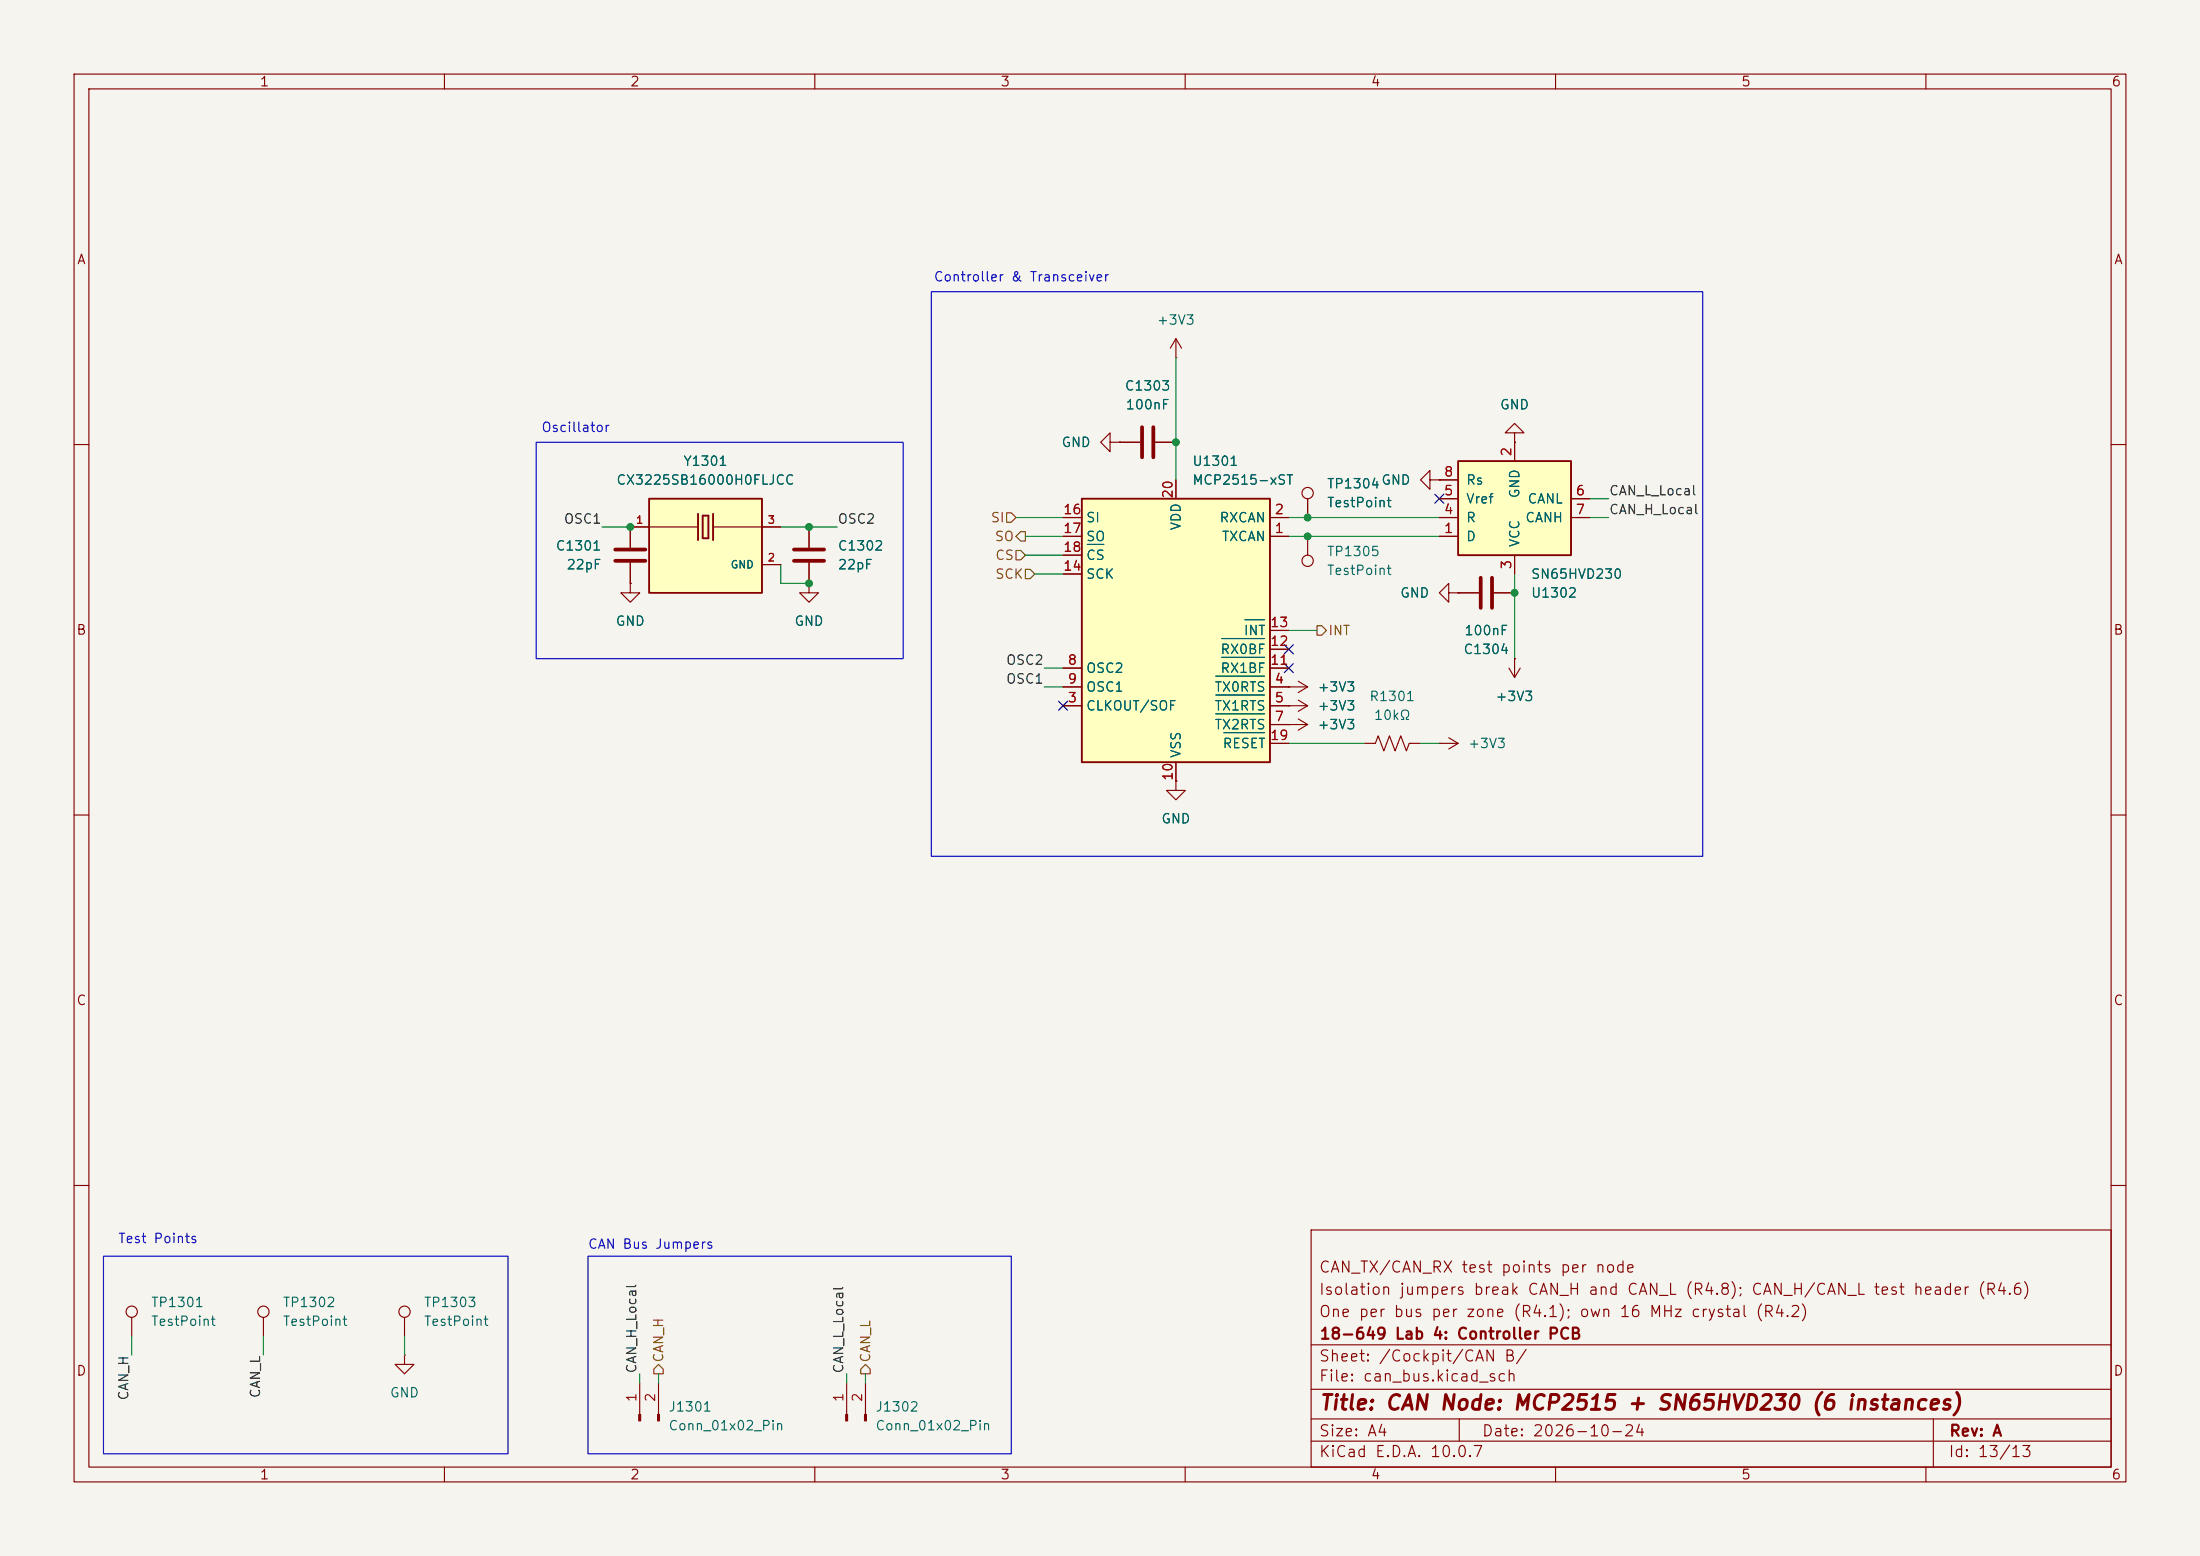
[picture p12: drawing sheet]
<svg xmlns="http://www.w3.org/2000/svg" width="297mm" height="210mm" viewBox="0 0 297 210" stroke-linecap="round" stroke-linejoin="round" font-family="sans-serif">
<path d="M0 0h297v210h-297z" fill="#f5f4ef" stroke="#f5f4ef" stroke-width=".14"/>
<g fill="none" stroke="#840000" stroke-width=".15">
<path d="M10 10h277v190h-277zM12 12h273v186h-273zM60 10v2M110 10v2M160 10v2M210 10v2M260 10v2M10 60h2M285 60h2M10 110h2M285 110h2M10 160h2"/>
<path d="M177 166h108v32h-108zM285 160h2M60 198v2M110 198v2M160 198v2M177 194.5h108M177 191.5h108M177 187.5h108M177 181.5h108M197 191.5v3M210 198v2M260 198v2"/>
<path d="M261 191.5v6.5"/>
</g>
<path d="M87.6 67.3h15.3v12.7h-15.3z" fill="#ffffc2"/>
<path d="M87.6 67.3h15.3v12.7h-15.3zM94.2 69.3v3.6M94.9 69.6h.7v3h-.7zM96.3 69.3v3.6" fill="none" stroke="#840000" stroke-width=".25"/>
<g fill="none" stroke="#840000" stroke-width=".15">
<path d="M85.1 71.1h9.1M96.3 71.1h9.1M102.9 76.2h2.5M176.5 72.4v2.5M193 64.8v-1.3l-1.2 1.3 1.2 1.2v-1.2h1.3M194.3 64.8h.1M174 95.3h.1M174 92.7h.1M174 97.8h.1M174 95.3h2.5M174 92.7h2.5M174 97.8h2.5"/>
<path d="M175.3 94.5l1.2 .8M175.3 91.9l1.2 .8M175.3 97l1.2 .8M176.5 95.3l-1.2 .7M176.5 92.7l-1.2 .8M176.5 97.8l-1.2 .8M195.6 80v-1.3l-1.3 1.3 1.3 1.3v-1.3h1.2M196.8 80h.1M196.8 80h2.8M201.7 80h2.8M17.8 177.8v2.5M35.6 177.8v2.5"/>
<path d="M54.6 177.8v2.5M54.6 182.9v1.3h1.3l-1.3 1.2-1.3-1.2h1.3M54.6 182.9h.1"/>
<circle cx="176.5" cy="75.7" r=".76"/>
<circle cx="17.8" cy="177" r=".76"/>
<circle cx="35.6" cy="177" r=".76"/>
<circle cx="54.6" cy="177" r=".76"/>
</g>
<path d="M199.9 78v4M201.4 78v4" fill="none" stroke="#840000" stroke-width=".51"/>
<path d="M196.8 62.2h15.3v12.7h-15.3z" fill="#ffffc2"/>
<path d="M196.8 62.2h15.3v12.7h-15.3z" fill="none" stroke="#840000" stroke-width=".25"/>
<g fill="none" stroke="#840000" stroke-width=".15">
<path d="M149.9 59.7v-1.3l-1.3 1.3 1.3 1.3v-1.3h1.2M151.1 59.7h.1M151.1 59.7h2.8M156 59.7h2.7M204.5 58.4h-1.3l1.3-1.2 1.2 1.2h-1.2v1.3M204.5 59.7h.1M204.5 59.7v2.5M176.5 67.3v2.6M194.3 72.4h2.5M194.3 69.9h2.5M194.3 67.3h2.5M194.3 64.8h2.5"/>
<path d="M204.5 74.9v2.6M212.1 69.9h2.5M212.1 67.3h2.5M195.6 99.6l1.2 .7M158.7 105.4v1.3h1.3l-1.3 1.3-1.2-1.3h1.2M158.7 105.4h.1M184.1 100.3h1.6l.4-1 .7 2 .8-2 .7 2 .8-2 .8 2 .3-1h1.6M194.3 100.3h.1M194.3 100.3h2.5M196.8 100.3l-1.2 .8"/>
<circle cx="176.5" cy="66.5" r=".76"/>
</g>
<path d="M154.2 57.7v4M155.7 57.7v4" fill="none" stroke="#840000" stroke-width=".51"/>
<path d="M146 67.3h25.4v35.6h-25.4z" fill="#ffffc2"/>
<path d="M146 67.3h25.4v35.6h-25.4z" fill="none" stroke="#840000" stroke-width=".25"/>
<g fill="none" stroke="#840000" stroke-width=".15">
<path d="M151.1 59.7h.1M151.1 59.7h2.8M156 59.7h2.7M158.7 48.3h.1M158.7 45.7v2.6M158.7 45.7l-.7 1.3M158.7 45.7l.8 1.3M204.5 59.7h.1M204.5 59.7v2.5M85.1 78.7v1.3h1.3l-1.3 1.3-1.3-1.3h1.3M85.1 78.7h.1M85.1 75.9v2.8"/>
<path d="M87.6 71.1h-2.5v2.8M102.9 71.1h2.5M102.9 76.2h2.5M109.2 78.7v1.3h1.3l-1.3 1.3-1.3-1.3h1.3M109.2 78.7h.1M109.2 71.1v2.8M109.2 75.9v2.8M143.5 72.4h2.5M143.5 69.9h2.5M143.5 77.5h2.5M143.5 74.9h2.5M158.7 64.8v2.5"/>
<path d="M171.4 72.4h2.6M171.4 69.9h2.6M176.5 67.3v2.6M194.3 64.8h.1M194.3 72.4h2.5M194.3 69.9h2.5M194.3 67.3h2.5M194.3 64.8h2.5M204.5 74.9v2.6M212.1 69.9h2.5M212.1 67.3h2.5M143.5 95.3h2.5"/>
<path d="M143.5 92.7h2.5M143.5 90.2h2.5M171.4 95.3h2.6M171.4 92.7h2.6M171.4 97.8h2.6M171.4 90.2h2.6M171.4 87.6h2.6M171.4 85.1h2.6M174 97.8h.1M174 92.7h.1M174 95.3h.1M196.8 80h.1"/>
<path d="M196.8 80h2.8M201.7 80h2.8M203.7 90.2l.8 1.2M204.5 88.9h.1M204.5 88.9v2.5M205.2 90.2l-.7 1.2M158.7 105.4h.1M158.7 102.9v2.5M171.4 100.3h2.6M86.4 186.7v4.2M88.9 186.7v4.2M114.3 186.7v4.2"/>
<path d="M116.8 186.7v4.2"/>
</g>
<path d="M146.8 73.5h2.2M164.1 91.3h6.6M164.1 93.8h6.6M164.1 96.3h6.6M164.9 88.7h5.8M164.9 86.2h5.8M165.2 98.9h5.5M168.1 83.6h2.6" fill="none" stroke="#006464" stroke-width=".15"/>
<path d="M83.1 74.2h4M83.1 75.7h4M107.2 74.2h4.1M107.2 75.7h4.1" fill="none" stroke="#840000" stroke-width=".51"/>
<g fill="#840000" stroke="#840000" stroke-width=".15">
<path d="M86.2 190.9h.3v.9h-.3z"/>
<path d="M88.8 190.9h.2v.9h-.2z"/>
<path d="M114.2 190.9h.2v.9h-.2z"/>
<path d="M116.7 190.9h.3v.9h-.3z"/>
</g>
<path d="M135.9 69.2h.6l.7 .7-.7 .6h-.6zM137.2 74.3h.6l.6 .6-.6 .7h-.6zM137.8 71.8h.6v1.2h-.6l-.6-.6zM138.4 76.8h.7l.6 .7-.6 .6h-.7zM177.8 84.5h.6l.7 .6-.7 .6h-.6zM88.9 184.2l.6 .6v.6h-1.2v-.6zM116.8 184.2l.7 .6v.6h-1.3v-.6z" fill="none" stroke="#725600" stroke-width=".15"/>
<g fill="none" stroke="#009600" stroke-width=".15">
<path d="M158.7 48.3v16.5M81.3 71.1h3.8M105.4 76.2v2.5h3.8M105.4 71.1h7.6M137.2 69.9h6.3M138.4 72.4h5.1M138.4 74.9h5.1M139.7 77.5h3.8M174 69.9h20.3M174 72.4h20.3M204.5 77.5v11.4M214.6 69.9h2.6"/>
<path d="M214.6 67.3h2.6M141 92.7h2.5M141 90.2h2.5M174 85.1h3.8M174 100.3h10.1M191.8 100.3h2.5M17.8 180.3v2.6M35.6 180.3v2.6M54.6 180.3v2.6M86.4 185.4v1.3M88.9 185.4v1.3M114.3 185.4v1.3"/>
<path d="M116.8 185.4v1.3"/>
</g>
<path d="M193.7 66.7l1.2 1.2M194.9 66.7l-1.2 1.2M142.9 94.6l1.2 1.3M144.1 94.6l-1.2 1.3M173.4 87l1.2 1.2M173.4 89.6l1.2 1.2M174.6 87l-1.2 1.2M174.6 89.6l-1.2 1.2" fill="none" stroke="#000084" stroke-width=".15"/>
<path d="M125.7 39.4h104.2v76.2h-104.2zM72.4 59.7h49.5v29.2h-49.5zM14 169.5h54.6v26.7h-54.6zM79.4 169.5h57.1v26.7h-57.1z" fill="none" stroke="#0000c2" stroke-width=".15"/>
<g fill="#009600" stroke="#009600" stroke-width=".14">
<circle cx="109.2" cy="71.1" r=".46"/>
<circle cx="109.2" cy="78.7" r=".46"/>
<circle cx="85.1" cy="71.1" r=".46"/>
<circle cx="158.7" cy="59.7" r=".46"/>
<circle cx="176.5" cy="72.4" r=".46"/>
<circle cx="176.5" cy="69.9" r=".46"/>
<circle cx="204.5" cy="80" r=".46"/>
</g>
<text font-size="2" fill="#840000" x="178" y="190.8">Title: CAN Node: MCP2515 + SN65HVD230 (6 instances)</text>
<g font-size="1.5" fill="#840000">
<text x="178" y="172.1">CAN_TX/CAN_RX test points per node</text>
<text x="178" y="178.1">One per bus per zone (R4.1); own 16 MHz crystal (R4.2)</text>
<text x="178" y="175.1">Isolation jumpers break CAN_H and CAN_L (R4.8); CAN_H/CAN_L test header (R4.6)</text>
<text x="178" y="184.1">Sheet: /Cockpit/CAN B/</text>
<text x="178" y="181.1">18-649 Lab 4: Controller PCB</text>
<text x="178" y="186.8">File: can_bus.kicad_sch</text>
<text x="178" y="197">KiCad E.D.A. 10.0.7</text>
<text x="178" y="194.2">Size: A4</text>
<text x="200" y="194.2">Date: 2026-10-24</text>
<text x="263" y="197">Id: 13/13</text>
<text x="263" y="194.2">Rev: A</text>
</g>
<g font-size="1.3" fill="#840000">
<text x="35" y="12">1</text>
<text x="85" y="12">2</text>
<text x="135" y="12">3</text>
<text x="185" y="12">4</text>
<text x="235" y="12">5</text>
<text x="285" y="12">6</text>
<text x="10.3" y="36">A</text>
<text x="285.3" y="36">A</text>
<text x="10.2" y="86">B</text>
<text x="285.2" y="86">B</text>
<text x="10.2" y="136">C</text>
<text x="285.2" y="136">C</text>
<text x="10.2" y="186">D</text>
<text x="285.2" y="186">D</text>
<text x="35" y="200">1</text>
<text x="85" y="200">2</text>
<text x="135" y="200">3</text>
<text x="185" y="200">4</text>
<text x="235" y="200">5</text>
<text x="285" y="200">6</text>
</g>
<g font-size="1.3" fill="#0000c2">
<text x="126" y="38.3">Controller &amp; Transceiver</text>
<text x="73" y="58.6">Oscillator</text>
<text x="15.9" y="168.1">Test Points</text>
<text x="79.3" y="168.9">CAN Bus Jumpers</text>
</g>
<g font-size="1.3" fill="#006464">
<text x="156.1" y="44.1">+3V3</text>
<text x="151.8" y="53">C1303</text>
<text x="151.9" y="55.6">100nF</text>
<text x="202.4" y="55.6">GND</text>
<text x="83.1" y="65.7">CX3225SB16000H0FLJCC</text>
<text x="92.2" y="63.2">Y1301</text>
<text x="143.2" y="60.7">GND</text>
<text x="160.9" y="63.2">U1301</text>
<text x="160.9" y="65.7">MCP2515-xST</text>
<text x="186.4" y="65.7">GND</text>
<text x="197.8" y="65.7">Rs</text>
<text x="146.5" y="70.8">SI</text>
<text x="159.7" y="71.7" transform="rotate(-90 159.7 71.7)">VDD</text>
<text x="164.5" y="70.8">RXCAN</text>
<text x="179.1" y="66.2">TP1304</text>
<text x="179.1" y="68.8">TestPoint</text>
<text x="197.8" y="70.8">R</text>
<text x="197.8" y="68.3">Vref</text>
<text x="205.4" y="67.3" transform="rotate(-90 205.4 67.3)">GND</text>
<text x="205.8" y="70.8">CANH</text>
<text x="206.1" y="68.3">CANL</text>
<text x="74.9" y="74.6">C1301</text>
<text x="76.4" y="77.2">22pF</text>
<text x="113" y="74.6">C1302</text>
<text x="113" y="77.2">22pF</text>
<text x="146.5" y="73.4">SO</text>
<text x="146.5" y="75.9">CS</text>
<text x="164.8" y="73.4">TXCAN</text>
<text x="179.1" y="75.4">TP1305</text>
<text x="179.1" y="77.9">TestPoint</text>
<text x="197.8" y="73.4">D</text>
<text x="205.4" y="73.9" transform="rotate(-90 205.4 73.9)">VCC</text>
<text x="146.5" y="78.4">SCK</text>
<text x="188.9" y="81">GND</text>
<text x="206.6" y="81">U1302</text>
<text x="206.6" y="78.4">SN65HVD230</text>
<text x="83" y="84.8">GND</text>
<text x="107.2" y="84.8">GND</text>
<text x="164.7" y="88.6">RX0BF</text>
<text x="167.8" y="86.1">INT</text>
<text x="197.5" y="88.6">C1304</text>
<text x="197.6" y="86.1">100nF</text>
<text x="146.5" y="91.1">OSC2</text>
<text x="146.5" y="93.7">OSC1</text>
<text x="163.9" y="93.7">TX0RTS</text>
<text x="164.7" y="91.1">RX1BF</text>
<text x="177.8" y="93.7">+3V3</text>
<text x="184.8" y="94.9">R1301</text>
<text x="201.8" y="94.9">+3V3</text>
<text x="146.5" y="96.2">CLKOUT/SOF</text>
<text x="163.9" y="96.2">TX1RTS</text>
<text x="163.9" y="98.8">TX2RTS</text>
<text x="165" y="101.3">RESET</text>
<text x="177.8" y="96.2">+3V3</text>
<text x="177.8" y="98.8">+3V3</text>
<text x="185.4" y="97.5">10kΩ</text>
<text x="198.1" y="101.3">+3V3</text>
<text x="159.7" y="102.4" transform="rotate(-90 159.7 102.4)">VSS</text>
<text x="156.7" y="111.5">GND</text>
<text x="20.3" y="176.7">TP1301</text>
<text x="20.3" y="179.3">TestPoint</text>
<text x="38.1" y="176.7">TP1302</text>
<text x="38.1" y="179.3">TestPoint</text>
<text x="57.1" y="176.7">TP1303</text>
<text x="57.1" y="179.3">TestPoint</text>
<text x="52.5" y="188.9">GND</text>
<text x="90.2" y="190.8">J1301</text>
<text x="118.1" y="190.8">J1302</text>
<text x="90.2" y="193.4">Conn_01x02_Pin</text>
<text x="118.1" y="193.4">Conn_01x02_Pin</text>
</g>
<g font-size="1.3" fill="#a90000">
<text x="194.8" y="64.6">8</text>
<text x="204.3" y="61.7" transform="rotate(-90 204.3 61.7)">2</text>
<text x="143.4" y="69.7">16</text>
<text x="158.6" y="67.4" transform="rotate(-90 158.6 67.4)">20</text>
<text x="172" y="69.7">2</text>
<text x="194.8" y="69.7">4</text>
<text x="194.8" y="67.2">5</text>
<text x="212.6" y="67.2">6</text>
<text x="212.6" y="69.7">7</text>
<text x="143.4" y="77.3">14</text>
<text x="143.4" y="72.3">17</text>
<text x="143.4" y="74.8">18</text>
<text x="172" y="72.3">1</text>
<text x="194.8" y="72.3">1</text>
<text x="204.3" y="76.9" transform="rotate(-90 204.3 76.9)">3</text>
<text x="171.4" y="87.5">12</text>
<text x="171.4" y="85">13</text>
<text x="144" y="95.1">3</text>
<text x="144" y="90">8</text>
<text x="144" y="92.6">9</text>
<text x="171.4" y="90">11</text>
<text x="172" y="92.6">4</text>
<text x="172" y="95.1">5</text>
<text x="171.4" y="100.2">19</text>
<text x="172" y="97.7">7</text>
<text x="158.6" y="105.5" transform="rotate(-90 158.6 105.5)">10</text>
<text x="86.2" y="189.3" transform="rotate(-90 86.2 189.3)">1</text>
<text x="88.8" y="189.3" transform="rotate(-90 88.8 189.3)">2</text>
<text x="114.2" y="189.3" transform="rotate(-90 114.2 189.3)">1</text>
<text x="116.7" y="189.3" transform="rotate(-90 116.7 189.3)">2</text>
</g>
<g font-size="1.3" fill="#0f0f0f">
<text x="76" y="71">OSC1</text>
<text x="113" y="71">OSC2</text>
<text x="217.1" y="67.2">CAN_L_Local</text>
<text x="217.1" y="69.7">CAN_H_Local</text>
<text x="135.7" y="90">OSC2</text>
<text x="135.7" y="92.6">OSC1</text>
<text x="86.2" y="185.4" transform="rotate(-90 86.2 185.4)">CAN_H_Local</text>
<text x="114.2" y="185.4" transform="rotate(-90 114.2 185.4)">CAN_L_Local</text>
<text x="17.7" y="189.1" transform="rotate(-90 17.7 189.1)">CAN_H</text>
<text x="35.4" y="188.8" transform="rotate(-90 35.4 188.8)">CAN_L</text>
</g>
<g font-size="1.3" fill="#725600">
<text x="133.7" y="70.8">SI</text>
<text x="134.2" y="73.4">SO</text>
<text x="134.3" y="75.9">CS</text>
<text x="134.3" y="78.4">SCK</text>
<text x="179.2" y="86.1">INT</text>
<text x="89.9" y="184" transform="rotate(-90 89.9 184)">CAN_H</text>
<text x="117.8" y="184" transform="rotate(-90 117.8 184)">CAN_L</text>
</g>
<g font-size="1" fill="#a90000">
<text x="85.8" y="70.9">1</text>
<text x="103.6" y="70.9">3</text>
<text x="103.6" y="76">2</text>
</g>
<text font-size="1" fill="#006464" x="98.6" y="77">GND</text>
</svg>
